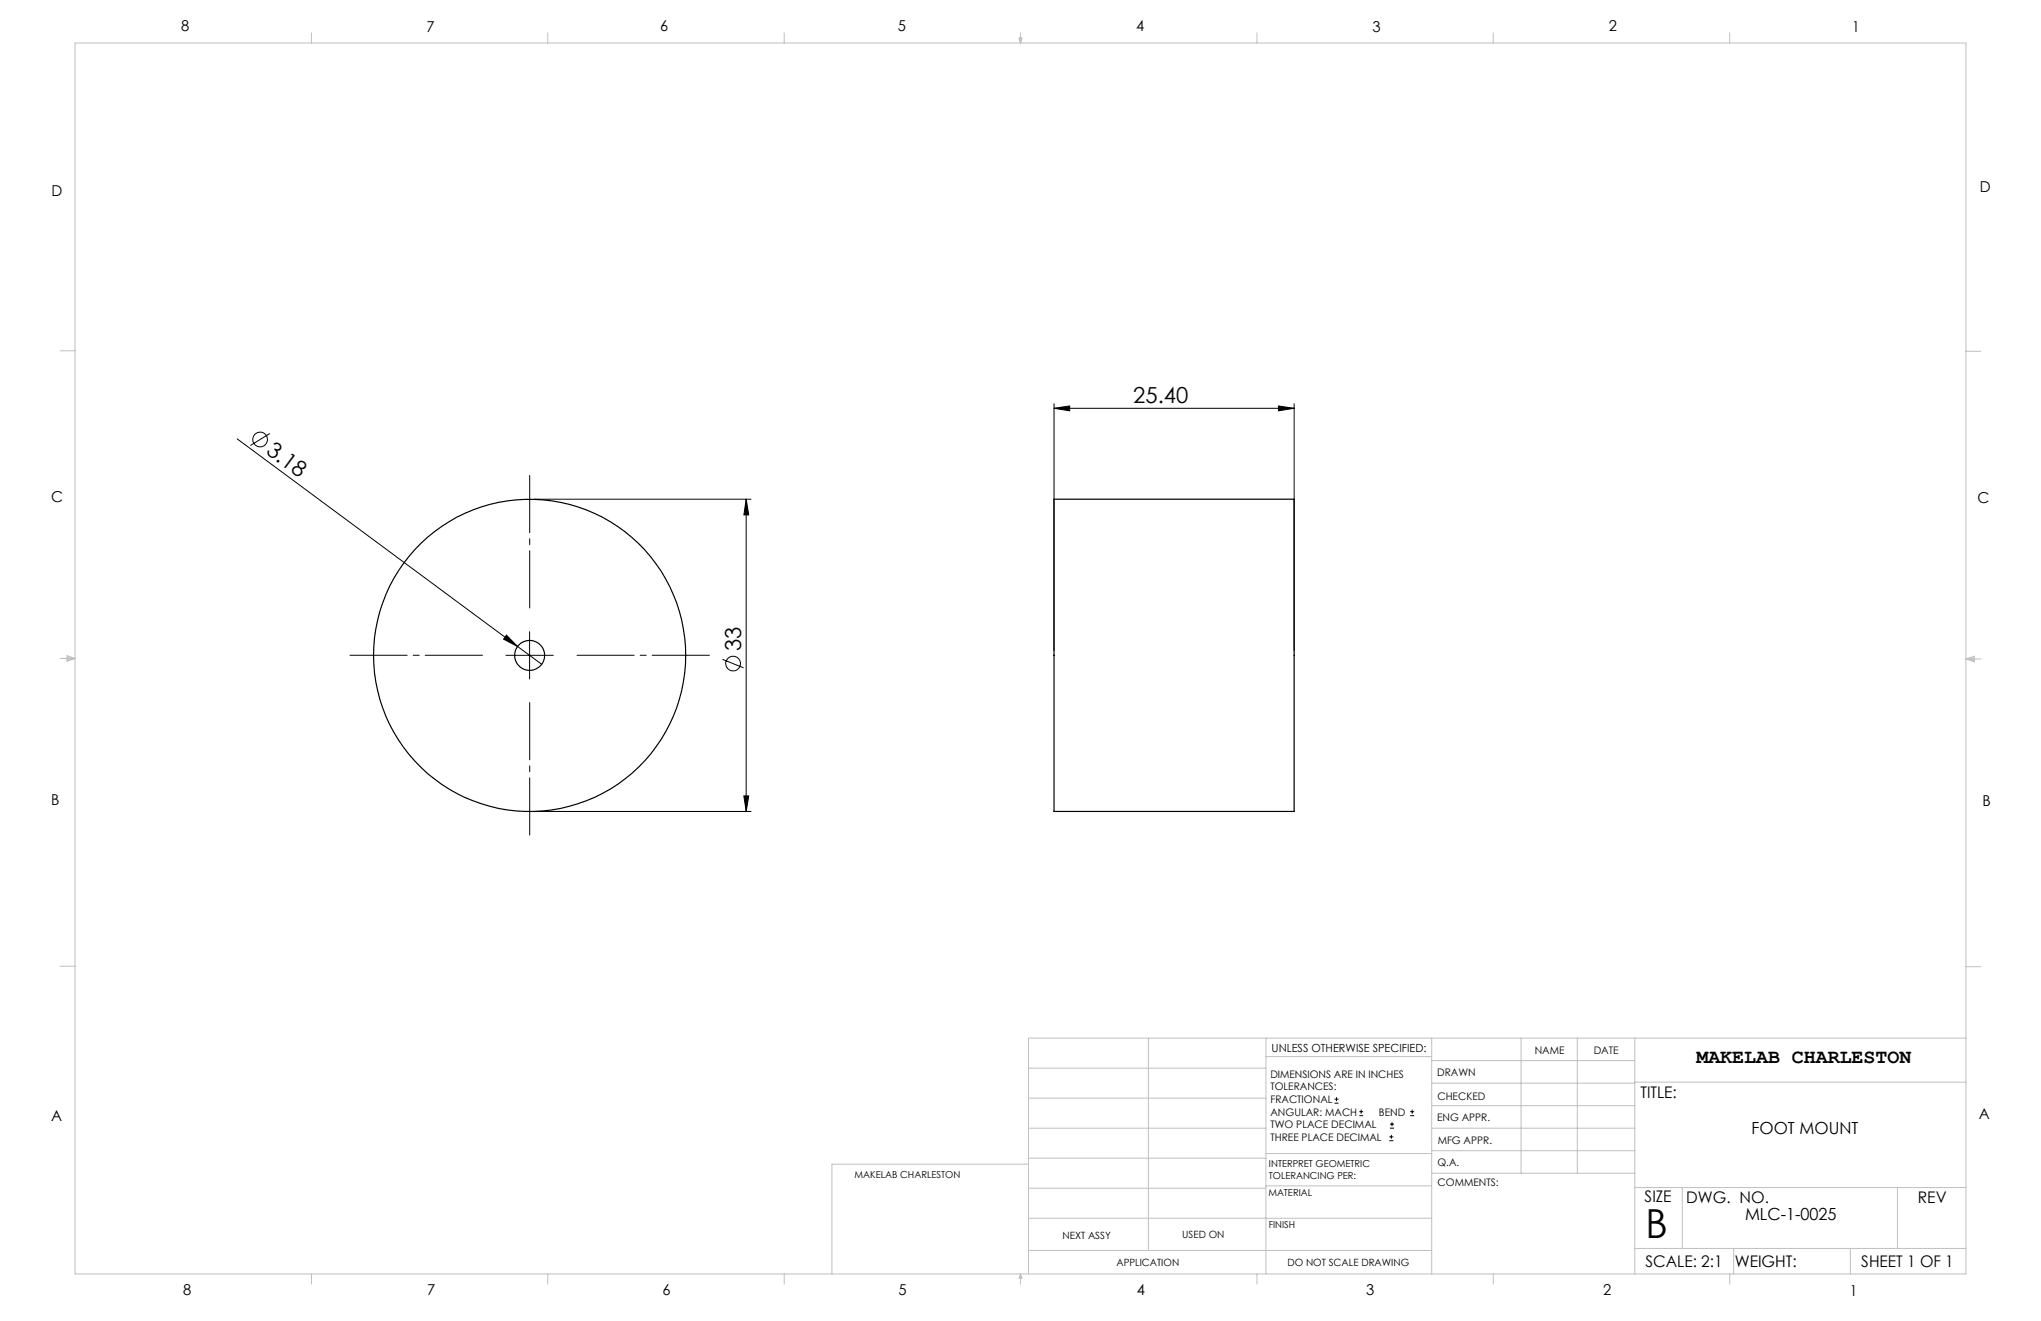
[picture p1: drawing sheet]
<svg xmlns="http://www.w3.org/2000/svg" width="432mm" height="279mm" viewBox="0 0 432 279" stroke-linecap="round" stroke-linejoin="round" font-family="sans-serif">
<g fill="none" stroke="#000" stroke-width=".21">
<path d="M50.2 92.8l59.3 43.9M57.1 91.7l-4.1 2.5M223 86.4l3.3-.5v1zM223 85.4v52.2M223 86.4h50.8M270.5 85.9l3.3 .5-3.3 .5zM273.8 85.4v52.2M113.1 105.6h45.8M157.9 105.6l.5 3.3h-1zM157.9 105.6v66M107 138.6h10.1M107.1 134.3l2.4 2.4-3-1.5z"/>
<path d="M109.5 136.7l5.1 3.8M112 133.6v10M152.9 139.5l4.4 1.8M113.1 171.6h45.8M157.4 168.3h1l-.5 3.3zM282.3 233.3h.9M282.3 232.5h.9M282.8 232.1v.8M287.6 236h.8M287.6 235.1h.8M288 234.7v.8M294.1 238.6h.8"/>
<path d="M294.1 237.8h.8M294.5 237.4v.8M298.3 236h.9M298.3 235.1h.9M298.8 234.7v.8M293.9 241.3h.9M293.9 240.5h.9M294.4 240v.8"/>
<circle cx="55" cy="92.9" r="1.56"/>
<circle cx="155.1" cy="140.3" r="1.56"/>
</g>
<path d="M102.1 138.6h-28.1M112.1 128.6v-28M122.1 138.6h28M112.1 148.6v28" fill="none" stroke="#000" stroke-width=".21" stroke-dasharray="15.2 1.3 1.3 1.3" stroke-dashoffset="3.1"/>
<g fill="none" stroke="#c0c0c0" stroke-width=".21">
<path d="M15.9 9.1h400v260.4h-400zM65.9 6.9v2.2M115.9 6.9v2.2M165.9 6.9v2.2M215.6 8h.6l-.3 1.1zM215.7 8l.2 1.1M215.9 6.9v2.2M216 8l-.1 1.1M265.9 6.9v2.2M315.9 6.9v2.2M365.9 6.9v2.2M12.7 74.2h3.2"/>
<path d="M415.9 74.3h3.2M12.7 139.3h3.2M14.2 139.1l1.7 .2M14.2 138.7l1.7 .6-1.7 .5zM15.9 139.3l-1.7 .3M415.9 139.4h3.2M415.9 139.4l1.8-.6v1.2zM415.9 139.4l1.8 .3M417.7 139.2l-1.8 .2M12.7 204.4h3.2M243 219.6v44.9M267.8 219.6v49.9"/>
<path d="M302.9 219.6v49.9M321.8 219.6v28.5M333.7 219.6v28.5M345.9 219.6v49.9M415.9 204.5h3.2M415.9 219.6h-198.3v49.9M217.6 238.6h50.2M217.6 232.3h50.2M217.6 225.9h50.2M267.8 223.5h35.1M302.9 233.9h43M302.9 229.1h43"/>
<path d="M302.9 224.3h43M302.9 238.6h43M345.9 228.9h70M217.6 257.7h85.3M217.6 251.3h50.2M217.6 245h50.2M217.6 246.2h-41.6v23.3M267.8 250.8h35.1M267.8 244h35.1M302.9 248.1h43M302.9 243.4h43M345.9 251.2h70"/>
<path d="M355.9 251.2v12.9M401.4 251.2v12.9M65.9 269.5v2.1M115.9 269.5v2.1M165.9 269.5v2.1M215.9 269.5v2.1M215.9 269.5l.3 .8h-.6zM217.6 264.5h85.3M265.9 269.5v2.1M315.9 269.5v2.1M345.9 264.1h70M365.9 269.5v2.1"/>
<path d="M366.8 264.1v5.4M391.5 264.1v5.4"/>
</g>
<g fill="#000">
<path d="M107.1 134.3l2.4 2.4-3-1.5z"/>
<path d="M270.5 85.9l3.3 .5-3.3 .5zM223 86.4l3.3-.5v1z"/>
<path d="M157.4 168.3h1l-.5 3.3zM157.9 105.6l.5 3.3h-1z"/>
</g>
<g fill="none" stroke="#000" stroke-width=".25">
<path d="M223 105.6h50.8v66h-50.8z"/>
<circle cx="112" cy="138.6" r="33"/>
<circle cx="112" cy="138.6" r="3.2"/>
</g>
<text font-size="8.5" x="348.1" y="261.8">B</text>
<g font-size="4.7">
<text x="239.7" y="85.3">25.40</text>
<text x="56.1" y="95.8" transform="rotate(37 56.1 95.8)">3.18</text>
<text x="156.8" y="137.8" transform="rotate(-90 156.8 137.8)">33</text>
</g>
<text font-size="4.2" x="358.9" y="224.9">MAKELAB CHARLESTON</text>
<g font-size="3.5">
<text x="370.6" y="239.9">FOOT MOUNT</text>
<text x="369.2" y="258.1">MLC-1-0025</text>
</g>
<g font-size="3.4">
<text x="347.1" y="232.3">TITLE:</text>
<text x="347.9" y="254.3">SIZE</text>
<text x="356.7" y="254.4">DWG. NO.</text>
<text x="405.7" y="254.5">REV</text>
<text x="348.1" y="267.9">SCALE: 2:1</text>
<text x="367" y="268">WEIGHT:</text>
<text x="393.8" y="267.9">SHEET 1 OF 1</text>
</g>
<g font-size="3.2">
<text x="38.3" y="6.7">8</text>
<text x="90.2" y="6.7">7</text>
<text x="139.7" y="6.5">6</text>
<text x="190" y="6.5">5</text>
<text x="240.4" y="6.5">4</text>
<text x="290.4" y="6.7">3</text>
<text x="340.4" y="6.5">2</text>
<text x="391.9" y="6.7">1</text>
<text x="10.9" y="41.6">D</text>
<text x="418.9" y="40.7">D</text>
<text x="10.9" y="106.3">C</text>
<text x="418.4" y="106.4">C</text>
<text x="10.8" y="170.2">B</text>
<text x="419.4" y="170.6">B</text>
<text x="10.8" y="237.2">A</text>
<text x="418.6" y="236.8">A</text>
<text x="38.8" y="273.8">8</text>
<text x="90.4" y="273.8">7</text>
<text x="140.2" y="273.8">6</text>
<text x="190.1" y="273.9">5</text>
<text x="240.5" y="273.8">4</text>
<text x="289" y="273.9">3</text>
<text x="339.1" y="273.8">2</text>
<text x="391.4" y="274.1">1</text>
</g>
<text font-size="2.4" x="269" y="222.4">UNLESS OTHERWISE SPECIFIED:</text>
<g font-size="2.2">
<text x="268.8" y="228">DIMENSIONS ARE IN INCHES</text>
<text x="304.1" y="227.7">DRAWN</text>
<text x="324.7" y="222.9">NAME</text>
<text x="337.2" y="222.9">DATE</text>
<text x="268.8" y="230.6">TOLERANCES:</text>
<text x="268.8" y="233.3">FRACTIONAL</text>
<text x="304.1" y="232.6">CHECKED</text>
<text x="268.8" y="236">ANGULAR: MACH</text>
<text x="268.8" y="238.6">TWO PLACE DECIMAL</text>
<text x="291.7" y="236">BEND</text>
<text x="304" y="237.2">ENG APPR.</text>
<text x="268.8" y="241.3">THREE PLACE DECIMAL</text>
<text x="304.2" y="241.9">MFG APPR.</text>
<text x="304.1" y="246.7">Q.A.</text>
<text x="304.1" y="250.9">COMMENTS:</text>
</g>
<g font-size="2.1">
<text x="224.8" y="262">NEXT ASSY</text>
<text x="250.1" y="261.9">USED ON</text>
<text x="236.2" y="267.8">APPLICATION</text>
<text x="272.4" y="267.8">DO NOT SCALE DRAWING</text>
</g>
<g font-size="2">
<text x="180.8" y="249.2">MAKELAB CHARLESTON</text>
<text x="268.5" y="246.8">INTERPRET GEOMETRIC</text>
<text x="268.5" y="249.4">TOLERANCING PER:</text>
<text x="268.3" y="252.9">MATERIAL</text>
<text x="268.4" y="259.7">FINISH</text>
</g>
</svg>
